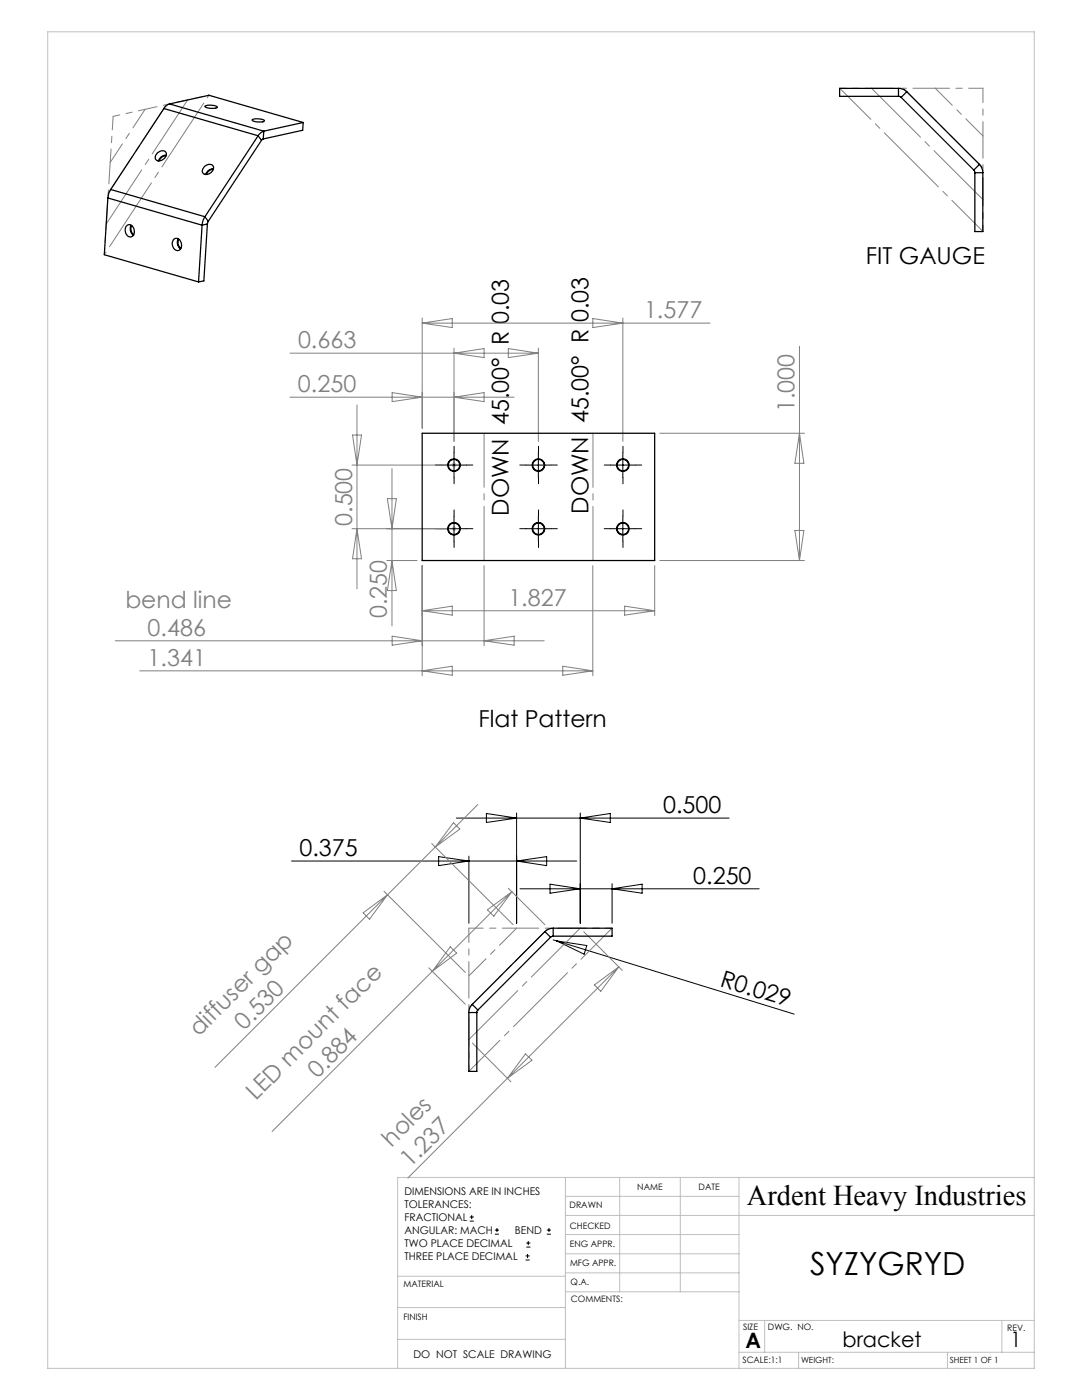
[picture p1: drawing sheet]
<svg xmlns="http://www.w3.org/2000/svg" width="216mm" height="279mm" viewBox="0 0 216 279" stroke-linecap="round" stroke-linejoin="round" font-family="sans-serif">
<g fill="none" stroke="#000" stroke-width=".2">
<path d="M88.1 92.8h5M90.6 90.3v5M105 92.8h4.9M107.4 90.3v5M121.8 92.8h5M124.3 90.3v5M88.1 105.5h5M90.6 103v5M105 105.5h4.9M107.4 103v5M121.8 105.5h5M124.3 103v5"/>
<path d="M58.2 171.8h56.9M87.5 171l6.1 .8-6.1 1zM91.1 163.3h54.4M93.6 170.9v13.4M97 162.3l6.1 1-6.1 .8zM103.1 162.2v22.1M103.1 171.8l6-.8v1.8zM103.8 177.4h47.7M109.7 176.5l6.1 .9-6.1 .9zM115.8 162.2v22.1M115.8 163.3l6-1v1.8zM122.1 176.4v7.9"/>
<path d="M122.1 177.4l6-.9v1.8zM110.4 187.6l.7 .2M111.1 187.8l47.4 14.6M111.1 187.8l6 .9-.5 1.7zM93.7 243.7h.8M93.7 242.9h.8M94.1 242.5v.8M98.7 246.3h.9M98.7 245.5h.9M99.2 245.1v.8M104.9 251.5h.8M104.9 250.6h.8"/>
<path d="M105 248.9h.8M105 248.1h.8M105.3 250.3v.8M105.4 247.7v.8M109.1 246.3h.8M109.1 245.5h.8M109.5 245.1v.8"/>
</g>
<g fill="none" stroke="#c0c0c0" stroke-width=".2">
<path d="M9.5 6.4h196.9v266.7h-196.9zM90.1 92.8h1M90.2 92.5l.7 .7M90.6 92.3v1M90.9 92.5l-.7 .7M90.1 105.5h1M90.2 105.2l.7 .7M90.6 105v1M90.9 105.2l-.7 .7M112.8 235v38.1M112.8 238.8h34.7M123.6 235v22.8"/>
<path d="M135.7 235v22.8M147.5 235v38.1M206.4 235h-127.1v38.1M79.3 254.7h33.5M112.8 257.8h34.7M112.8 242.6h93.6M112.8 246.4h34.7M112.8 250.2h34.7M112.8 254h34.7M79.3 267.3h33.5M79.3 260.9h33.5M147.5 269.9h58.9"/>
<path d="M147.5 263.5h58.9M152.6 263.5v6.4M159.3 269.9v3.2M189.1 269.9v3.2M199.9 263.5v6.4"/>
</g>
<g fill="none" stroke="#000" stroke-width=".2" stroke-dasharray="15.2 1.3 1.3 1.3">
<path d="M88.1 92.8h-1.2M90.6 90.3v-1.2M90.6 95.3v1.3M93.1 92.8h1.2M105 92.8h-1.3M107.5 90.3v-1.2M107.5 95.3v1.3M110 92.8h1.2M121.8 92.8h-1.2M124.3 90.3v-1.2M124.3 95.3v1.3M126.8 92.8h1.3"/>
<path d="M88.1 105.5h-1.2M90.6 103v-1.2M90.6 108v1.3M93.1 105.5h1.2M105 105.5h-1.3M107.5 103v-1.2M107.5 108v1.3M110 105.5h1.2M121.8 105.5h-1.2M124.3 103v-1.2M124.3 108v1.3M126.8 105.5h1.3"/>
</g>
<path d="M96.6 86.5v25.4M118.3 86.5v25.4" fill="none" stroke="#808080" stroke-width=".2" stroke-dasharray="15.2 1.3 1.3 1.3" stroke-dashoffset="4.4"/>
<g fill="none" stroke="#808080" stroke-width=".2">
<path d="M57.9 79.3h44.7M57.9 70.5h49.5M78.2 78.4l6 .9-6 .9zM84.2 63.5v22M84.2 64.5h57.5M84.2 64.5l6-.9v1.8zM90.6 69.5v18.6M90.6 79.3l6-.9v1.8zM90.6 70.5l6-.9v1.8zM101.4 69.6l6 .9-6 .9zM107.4 69.5v18.6M118.3 63.6l6 .9-6 .9z"/>
<path d="M124.3 63.5v24.6M159.5 69.1v42.8M70.2 92.8h19.4M70.3 86.8h1.8l-.9 6zM71.2 80.8v36.7M77.3 99.5h1.8l-.9 6zM78.2 93.5v31.4M131.7 86.5h28.8M159.5 86.5l.9 6h-1.8zM70.2 105.5h19.4M71.2 105.5l.9 6h-1.8zM77.2 111.9h6"/>
<path d="M78.2 111.9l.9 6h-1.8zM84.2 112.9v22M96.6 112.9v16M118.3 112.9v22M130.6 112.9v10M131.7 111.9h28.8M158.6 105.9h1.8l-.9 6zM23 127.9h85.6M27.9 133.9h90.4M78.2 127l6 .9-6 .9zM84.2 121.9l6-.9v1.8zM84.2 133.9l6-.9v1.8z"/>
<path d="M84.2 121.9h46.4M96.6 127.9l6-.9v1.8zM112.3 133l6 .9-6 .9zM124.6 121l6 .9-6 .9zM76.6 177.9l16.3 16.2M86.1 168.3l16.3 16.2M90.5 164.2l1.3 1.3-4.9 3.6zM95.4 160.5l-52.5 52.5M101.4 177.3l7.3 7.2M102.1 178l-47.8 47.8M72.5 182.2l4.8-3.6-3.6 4.8zM85.5 193.1l7.4 7.3"/>
<path d="M89.9 188.9l1.2 1.3-4.8 3.7zM97.3 181.6l4.8-3.6-3.6 4.8zM116.5 185.9l7.7 7.8M118.6 196.6l4.9-3.6-3.6 4.8zM123.5 193l-42.1 42.1M94.3 208.2l7.7 7.7M104.8 210.3l1.4 1.3-5 3.6z"/>
</g>
<path d="M196.1 17.6h-9.5M196.1 27.1v-9.5M93.6 185.2h9.5M93.6 194.8v-9.6" fill="none" stroke="#808080" stroke-width=".2" stroke-dasharray="15.2 1.3 1.3 1.3" stroke-dashoffset="12.4"/>
<path d="M186.6 17.6l9.5 9.5M103.1 185.2l-9.5 9.6" fill="none" stroke="#808080" stroke-width=".2" stroke-dasharray="15.2 1.3 1.3 1.3" stroke-dashoffset="10.4"/>
<path d="M186.6 17.6h-12.7M29 21.8l-7 10.6M196.1 27.1v12.7M93.6 194.8v12.7M103.1 185.2h12.7" fill="none" stroke="#808080" stroke-width=".2" stroke-dasharray="15.2 1.3 1.3 1.3" stroke-dashoffset="10.8"/>
<path d="M196.1 39.8l-22.2-22.2M93.6 207.5l22.2-22.3" fill="none" stroke="#808080" stroke-width=".2" stroke-dasharray="15.2 1.3 1.3 1.3" stroke-dashoffset="1.4"/>
<path d="M180.3 17.6l15.8 15.9M109.4 185.2l-15.8 15.9" fill="none" stroke="#808080" stroke-width=".2" stroke-dasharray="15.2 1.3 1.3 1.3" stroke-dashoffset="5.9"/>
<path d="M173.9 17.6h-6.3M196.1 46.2v-6.4M115.8 185.2h6.3M93.6 213.8v-6.3" fill="none" stroke="#808080" stroke-width=".2" stroke-dasharray="15.2 1.3 1.3 1.3" stroke-dashoffset="14"/>
<path d="M167.6 17.6l28.5 28.6M122.1 185.2l-28.5 28.6" fill="none" stroke="#808080" stroke-width=".2" stroke-dasharray="15.2 1.3 1.3 1.3" stroke-dashoffset="6.5"/>
<path d="M22.6 23.2l6.4-1.4" fill="none" stroke="#808080" stroke-width=".2" stroke-dasharray="15.2 1.3 1.3 1.3" stroke-dashoffset="13.9"/>
<path d="M22 32.4l.6-9.2" fill="none" stroke="#808080" stroke-width=".2" stroke-dasharray="15.2 1.3 1.3 1.3" stroke-dashoffset="12.5"/>
<path d="M29 21.8l8.4-1.9" fill="none" stroke="#808080" stroke-width=".2" stroke-dasharray="15.2 1.3 1.3 1.3" stroke-dashoffset="12.8"/>
<path d="M22 32.4l-.8 12.3" fill="none" stroke="#808080" stroke-width=".2" stroke-dasharray="15.2 1.3 1.3 1.3" stroke-dashoffset="11"/>
<path d="M21.2 44.7l16.2-24.8" fill="none" stroke="#808080" stroke-width=".2" stroke-dasharray="15.2 1.3 1.3 1.3" stroke-dashoffset="2.3"/>
<path d="M33.2 20.9l-11.6 17.7" fill="none" stroke="#808080" stroke-width=".2" stroke-dasharray="15.2 1.3 1.3 1.3" stroke-dashoffset="6.6"/>
<path d="M37.4 19.9l4.3-.9" fill="none" stroke="#808080" stroke-width=".2" stroke-dasharray="15.2 1.3 1.3 1.3" stroke-dashoffset="15"/>
<path d="M41.7 19l-20.9 31.8" fill="none" stroke="#808080" stroke-width=".2" stroke-dasharray="15.2 1.3 1.3 1.3" stroke-dashoffset="-1.9"/>
<path d="M20.8 50.8l.4-6.1" fill="none" stroke="#808080" stroke-width=".2" stroke-dasharray="15.2 1.3 1.3 1.3" stroke-dashoffset="14.1"/>
<g fill="none" stroke="#000" stroke-width=".25">
<path d="M179.3 19.2l.5 .2M179.3 17.6a2.48 2.48 0 0 1 1.6 .7M179.3 17.6v1.6M179.3 17.6h-11.8v1.6h11.8M179.8 19.4l14.5 14.5M180.9 18.3l-1.1 1.1M180.9 18.3l14.5 14.5M21.5 39.5l18.8 5.4M21.5 39.5l-.7 11.3 18.8 5.5M22.1 37.8l-.5 1-.1 .7M22.1 37.8l18.8 5.5M31.5 30.4a.94 .94 0 0 1 1-.3 .94 .94 0 0 1 .7 .7 1.37 1.37 0 0 1-2.1 1 1.04 1.04 0 0 1 .4-1.4z"/>
<path d="M32.7 21.7l18.8 5.4M32.7 21.7l-10.6 16.1M33.2 31.1a1.51 1.51 0 0 0-1.5 1M33.2 31a1.59 1.59 0 0 0-1.6 1.1M33.8 20.7l-.7 .5-.4 .5M33.8 20.7l18.8 5.5M33.8 20.7l7.9-1.7 18.8 5.4M40.9 33.2a.97 .97 0 0 1 1-.4 .97 .97 0 0 1 .7 .7 1.37 1.37 0 0 1-2.1 1 1.07 1.07 0 0 1 .4-1.3zM40.9 21.2a2.58 2.58 0 0 1 2.5 .2 2.6 2.6 0 0 1-2.5-.2zM42.5 33.8a1.51 1.51 0 0 0-1.3 1M42.6 33.7a1.67 1.67 0 0 0-1.6 1.1M50.3 23.9a2.58 2.58 0 0 1 2.5 .2 2.58 2.58 0 0 1-2.5-.2z"/>
<path d="M51.5 27.1l-10.6 16.2M51.5 27.1l.7 .9M52.2 28l-10.6 16.2M52.5 27.7l-.3 .3M52.6 26.2l-.6 .3-.5 .6M52.6 26.2l-.1 1.5M60.5 24.4l-.1 1.6-7.9 1.7M60.5 24.4l-7.9 1.8M194.3 33.9l.2 .6M194.5 34.5h1.6M194.5 34.5v11.7h1.6v-11.7M195.4 32.8a2.48 2.48 0 0 1 .7 1.7"/>
<path d="M195.4 32.8l-1.1 1.1M25.3 45a1.1 1.1 0 0 1 1.2 .2 1.1 1.1 0 0 1 .3 1.1 .86 .86 0 0 1-.7 1 .86 .86 0 0 1-1-.7 1.42 1.42 0 0 1 .2-1.6zM26.2 44.9a1.53 1.53 0 0 0 .4 2.1M26.3 45a1.5 1.5 0 0 0 .4 1.8M34.6 47.8a.96 .96 0 0 1 1.1-.1 .96 .96 0 0 1 .5 .9 .89 .89 0 0 1-.3 1.2 .89 .89 0 0 1-1.2-.2 1.51 1.51 0 0 1-.1-1.8zM35.6 47.7a1.53 1.53 0 0 0 .4 2M35.7 47.8a1.35 1.35 0 0 0 .4 1.8M40.3 44.9l-.7 11.4M40.9 43.3l-.5 1-.1 .6M40.9 43.3l.7 .9M41.4 44.7l-1.1 .2M41.4 44.7l-.7 11.4-1.1 .2"/>
<path d="M41.6 44.2l-.2 .5M84.2 86.5h46.4v25.4h-46.4zM108.7 185.9l1.2 1.1M108.7 185.9l-14.5 14.5M109.9 187l-14.5 14.6M110.4 186.8l-.5 .2M110.4 185.2a2.48 2.48 0 0 0-1.7 .7M110.4 185.2v1.6M110.4 185.2h11.7v1.6h-11.7M93.6 202.1h1.5M93.6 202.1v11.7h1.5v-11.7M94.2 200.4a2.31 2.31 0 0 0-.6 1.7"/>
<path d="M94.2 200.4l1.2 1.2M95.4 201.6l-.3 .5"/>
<circle cx="90.6" cy="92.8" r="1.24"/>
<circle cx="90.6" cy="92.8" r="1.15"/>
<circle cx="107.4" cy="92.8" r="1.15"/>
<circle cx="107.4" cy="92.8" r="1.24"/>
<circle cx="124.3" cy="92.8" r="1.15"/>
<circle cx="124.3" cy="92.8" r="1.24"/>
<circle cx="90.6" cy="105.5" r="1.24"/>
<circle cx="90.6" cy="105.5" r="1.15"/>
<circle cx="107.4" cy="105.5" r="1.15"/>
<circle cx="107.4" cy="105.5" r="1.24"/>
<circle cx="124.3" cy="105.5" r="1.15"/>
<circle cx="124.3" cy="105.5" r="1.24"/>
</g>
<text font-size="6.3" x="161.6" y="254.5">SYZYGRYD</text>
<text font-size="5.7" x="149.1" y="240.4">Ardent Heavy Industries</text>
<g font-size="4.7">
<text x="172.8" y="52.6">FIT GAUGE</text>
<text x="101.5" y="102.9" transform="rotate(-90 101.5 102.9)">DOWN 45.00° R 0.03</text>
<text x="117.5" y="102.5" transform="rotate(-90 117.5 102.5)">DOWN 45.00° R 0.03</text>
<text x="95.5" y="145.1">Flat Pattern</text>
<text x="132.3" y="162.2">0.500</text>
<text x="59.8" y="170.8">0.375</text>
<text x="138.3" y="176.3">0.250</text>
<text x="143.5" y="196.7" transform="rotate(17 143.5 196.7)">R0.029</text>
</g>
<g font-size="4.7" fill="#808080">
<text x="128.5" y="63.4">1.577</text>
<text x="59.5" y="69.4">0.663</text>
<text x="59.5" y="78.2">0.250</text>
<text x="158.5" y="82.3" transform="rotate(-90 158.5 82.3)">1.000</text>
<text x="70.2" y="105" transform="rotate(-90 70.2 105)">0.500</text>
<text x="25" y="121.3">bend line</text>
<text x="77.2" y="123.3" transform="rotate(-90 77.2 123.3)">0.250</text>
<text x="101.4" y="120.8">1.827</text>
<text x="29.5" y="126.8">0.486</text>
<text x="29.5" y="132.8">1.341</text>
<text x="39.7" y="206.9" transform="rotate(-45 39.7 206.9)">diffuser gap</text>
<text x="48.7" y="205.7" transform="rotate(-45 48.7 205.7)">0.530</text>
<text x="63.4" y="215.3" transform="rotate(-45 63.4 215.3)">0.884</text>
<text x="51.1" y="219.7" transform="rotate(-45 51.1 219.7)">LED mount face</text>
<text x="78.2" y="229" transform="rotate(-45 78.2 229)">holes</text>
<text x="81.8" y="233.2" transform="rotate(-45 81.8 233.2)">1.237</text>
</g>
<g font-size="4.2">
<text x="148.8" y="269">A</text>
<text x="168.1" y="268.7">bracket</text>
<text x="201.7" y="268.8">1</text>
</g>
<g font-size="2.1">
<text x="80.7" y="238.5">DIMENSIONS ARE IN INCHES</text>
<text x="80.7" y="241.1">TOLERANCES:</text>
<text x="80.7" y="243.7">FRACTIONAL</text>
<text x="80.7" y="246.3">ANGULAR: MACH</text>
<text x="80.7" y="248.9">TWO PLACE DECIMAL</text>
<text x="80.7" y="251.4">THREE PLACE DECIMAL</text>
<text x="102.7" y="246.3">BEND</text>
<text x="82.5" y="270.9">DO NOT SCALE DRAWING</text>
</g>
<g font-size="1.8">
<text x="127.2" y="237.4">NAME</text>
<text x="139.4" y="237.5">DATE</text>
<text x="113.7" y="241.2">DRAWN</text>
<text x="113.7" y="245.2">CHECKED</text>
<text x="113.7" y="248.8">ENG APPR.</text>
<text x="80.5" y="256.9">MATERIAL</text>
<text x="113.7" y="252.6">MFG APPR.</text>
<text x="113.8" y="256.4">Q.A.</text>
<text x="80.5" y="263.3">FINISH</text>
<text x="113.9" y="259.9">COMMENTS:</text>
<text x="148.3" y="265.4">SIZE</text>
<text x="153.2" y="265.5">DWG. NO.</text>
<text x="201" y="265.6">REV.</text>
<text x="148.2" y="272">SCALE:1:1</text>
</g>
<g font-size="1.7">
<text x="159.8" y="272.1">WEIGHT:</text>
<text x="189.5" y="272.1">SHEET 1 OF 1</text>
</g>
</svg>
